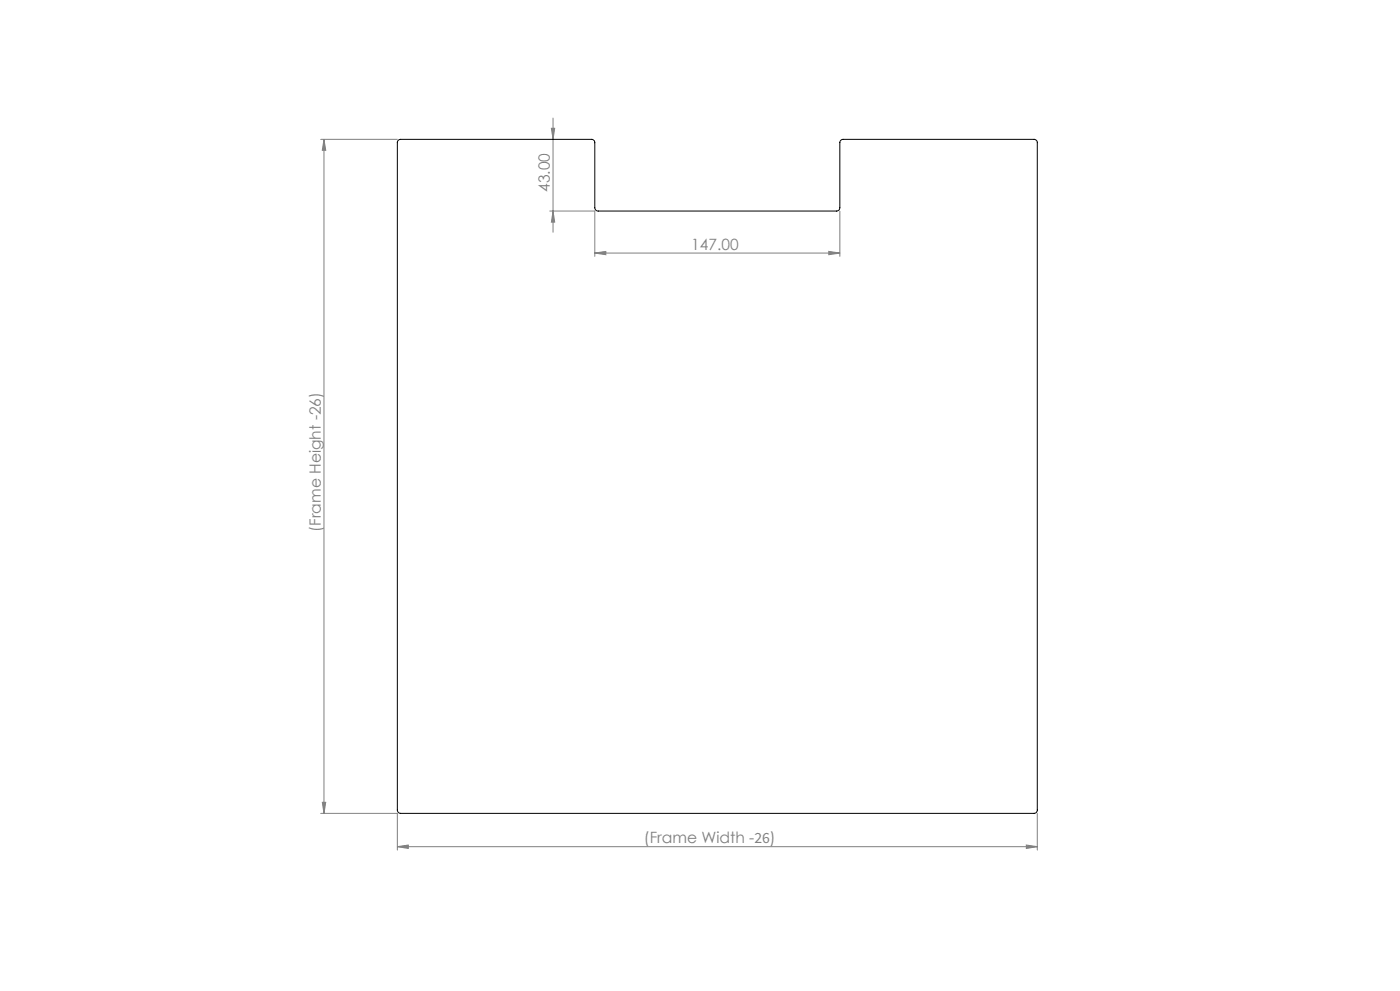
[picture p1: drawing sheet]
<svg xmlns="http://www.w3.org/2000/svg" width="420mm" height="297mm" viewBox="0 0 420 297" stroke-linecap="round" stroke-linejoin="round" font-family="sans-serif">
<g fill="none" stroke="#808080" stroke-width=".3">
<path d="M165.4 38.4h1l-.5 3.4zM165.9 35.4v34.2M96.2 41.8h23M97.2 41.8v202M97.2 41.8l.5 3.2h-1zM164.9 63.2h13.5v13.6M165.9 63.2l.5 3.4h-1zM178.4 75.8l3.4-.5v1zM178.4 75.8h73.6M248.6 75.3l3.4 .5-3.4 .5zM252 63.2v13.6M96.2 243.8h23v11"/>
<path d="M96.7 240.4h1l-.5 3.4zM119.2 253.7l3.3-.4v1zM119.2 253.7h192M307.9 253.3l3.3 .4-3.3 .6zM311.2 243.8v11"/>
</g>
<g fill="#808080">
<path d="M119.2 253.7l3.3-.4v1zM307.9 253.3l3.3 .4-3.3 .6zM178.4 75.8l3.4-.5v1zM248.6 75.3l3.4 .5-3.4 .5z"/>
<path d="M97.2 41.8l.5 3.2h-1zM96.7 240.4h1l-.5 3.4zM165.4 38.4h1l-.5 3.4zM165.9 63.2l.5 3.4h-1z"/>
</g>
<path d="M119.5 42l.5-.2h57.4a.96 .96 0 0 1 1 1v19.5a1.02 1.02 0 0 0 1.1 .9h71.5a.96 .96 0 0 0 1-.9v-19.5a.96 .96 0 0 1 .9-1h57.3a.96 .96 0 0 1 1 1v200a.96 .96 0 0 1-1 1h-190a.96 .96 0 0 1-1-1v-200.2z" fill="none" stroke="#000" stroke-width=".3"/>
<g font-size="4.7" fill="#808080">
<text x="164.9" y="57.5" transform="rotate(-90 164.9 57.5)">43.00</text>
<text x="207.4" y="74.8">147.00</text>
<text x="96.2" y="159.3" transform="rotate(-90 96.2 159.3)">(Frame Height -26)</text>
<text x="193.2" y="252.7">(Frame Width -26)</text>
</g>
</svg>
